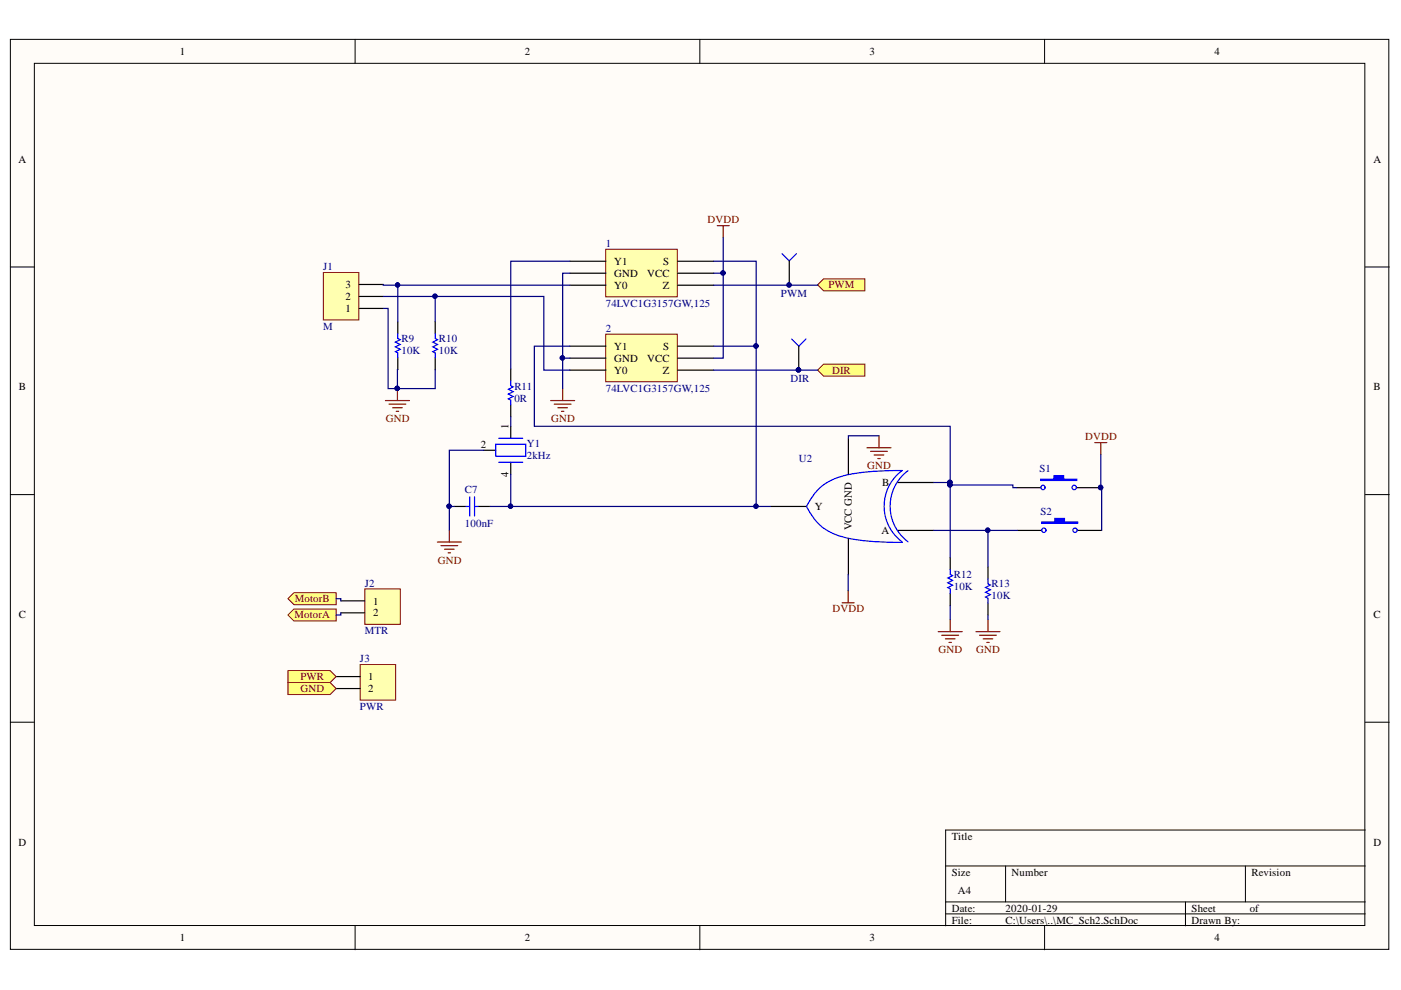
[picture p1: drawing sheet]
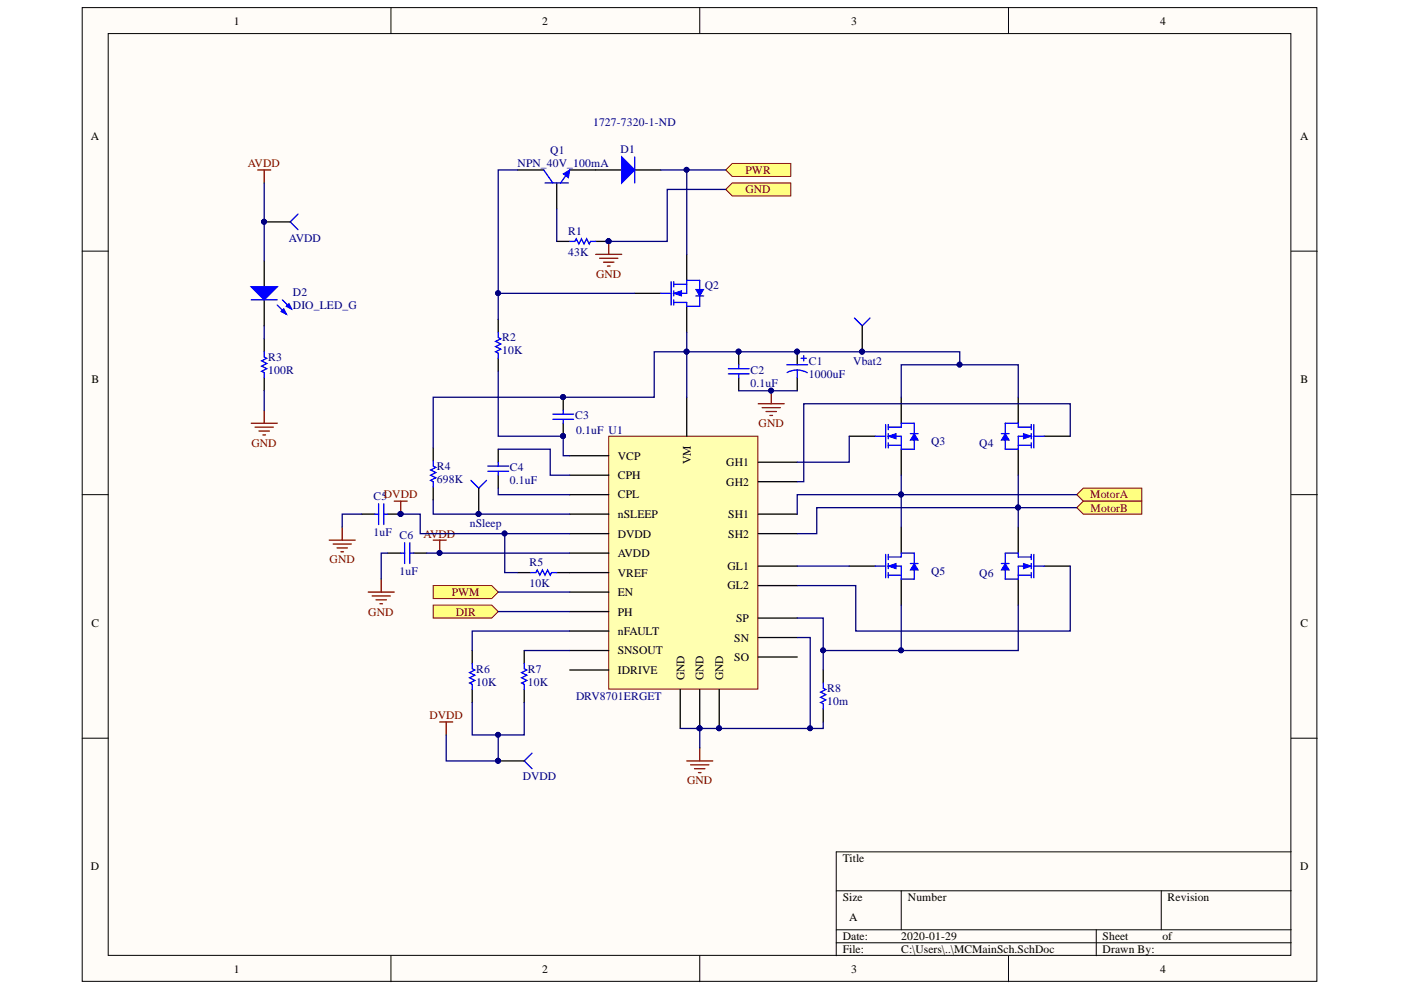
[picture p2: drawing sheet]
# Altium project Motor Controller V2.PrjPCB
2 sheets, 44 parts. Net scope: flat (ports and power ports of the same name join across sheets).
Board file: MC_PCB.PcbDoc
Sheets:
  MC_Sch2.SchDoc
  MCMainSch.SchDoc

## Sheet MC_Sch2.SchDoc
size A4

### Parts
1  74LVC1G3157GW,125  [IC MUX/DEMUX]
2  74LVC1G3157GW,125  [IC MUX/DEMUX]
C7  value 100nF  [CAPC0603(1608)55_N]  (hidden comment: CAP_10nF_0603)
J1  M  [HDR1X3]
J2  MTR  [OSTYK51102030]
J3  PWR  [OSTYK51102030]
R9  value 10K  [RESC0603(1608)_N]  (hidden comment: RES_10K_0603)
R10  value 10K  [RESC0603(1608)_N]  (hidden comment: RES_10K_0603)
R11  value 0R  [RESC0603(1608)_N]  (hidden comment: RES_0R_0603)
R12  value 10K  [RESC0603(1608)_N]  (hidden comment: RES_10K_0603)
R13  value 10K  [RESC0603(1608)_N]  (hidden comment: RES_10K_0603)
S1  SW_PWR  [PTS830GM140]  (value not drawn)
S2  SW_PWR  [PTS830GM140]  (value not drawn)
TP5  PWM  [TESTPOINT_LOOP]
TP6  DIR  [TESTPOINT_LOOP]
U2  SN74AHC1G02DBVT  [SOT23-5]  (value not drawn)
Y1  2kHz  [CDFN-4]

### Ports
DIR (in), GND (in), MotorA (out), MotorB (out), PWM (in), PWR (in)

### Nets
DVDD: 1.5(VCC) 2.5(VCC) S1.2 S2.2 U2.5(VCC)
GND: 1.2(GND) 2.2(GND) C7.2 J1.1 J3.2 R9.1 R10.1 R12.1 R13.1 U2.3(GND) Y1.2(GND) ; port GND
Net1_1: 1.1(Y1) R11.2
Net1_3: 1.3(Y0) J1.3 R9.2
Net1_4: 1.4(Z) TP5.1(=value) ; port PWM
Net1_6: 1.6(S) 2.6(S) C7.1 U2.4(Y) Y1.4(VDD)
Net2_1: 2.1(Y1) R12.2 S1.1 U2.2(B)
Net2_3: 2.3(Y0) J1.2 R10.2
Net2_4: 2.4(Z) TP6.1(=value) ; port DIR
NetD1_2: J3.1 ; port PWR
NetJ2_1: J2.1 ; port MotorB
NetJ2_2: J2.2 ; port MotorA
NetR11_1: R11.1 Y1.1(OUT)
NetR13_2: R13.2 S2.1 U2.1(A)

## Sheet MCMainSch.SchDoc
size A

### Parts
C1  value 1000uF  [CAPR-2/4h6.8]  (hidden comment: CAP_22uF_POL)
C2  value 0.1uF  [CAPC0603(1608)55_N]  (hidden comment: CAP_0.1uF_16V_0603)
C3  value 0.1uF  [CAPC0603(1608)55_N]  (hidden comment: CAP_0.1uF_16V_0603)
C4  value 0.1uF  [CAPC0603(1608)55_N]  (hidden comment: CAP_0.1uF_16V_0603)
C5  value 1uF  [CAPC0603(1608)55_N]  (hidden comment: CAP_1uF_16V_0603)
C6  value 1uF  [CAPC0603(1608)55_N]  (hidden comment: CAP_1uF_16V_0603)
D1  Supplier Part Number 1: 1727-7320-1-ND  [DIODSOD-123]  (hidden comment: 0)
D2  DIO_LED_G  [LED_0805_LINE]
Q1  NPN_40V_100mA  [SOT23-3]
Q2  NMOS_40V_75A  [SOT404]  (value not drawn)
Q3  NMOS_40V_75A  [SOT404]  (value not drawn)
Q4  NMOS_40V_75A  [SOT404]  (value not drawn)
Q5  NMOS_40V_75A  [SOT404]  (value not drawn)
Q6  NMOS_40V_75A  [SOT404]  (value not drawn)
R1  value 43K  [RESC0603(1608)_N]  (hidden comment: RES_43K_0603)
R2  value 10K  [RESC0603(1608)_N]  (hidden comment: RES_10K_0603)
R3  value 100R  [RESC0603(1608)_N]  (hidden comment: RES_0R_0603)
R4  value 698K  [RESC0603(1608)_N]  (hidden comment: RES_698K_0603)
R5  value 10K  [RESC0603(1608)_N]  (hidden comment: RES_10K_0603)
R6  value 10K  [RESC0603(1608)_N]  (hidden comment: RES_10K_0603)
R7  value 10K  [RESC0603(1608)_N]  (hidden comment: RES_10K_0603)
R8  value 10m  [STAC-CSS2725-099H_V]  (hidden comment: RES_10m_2728)
TP1  AVDD  [TESTPOINT]
TP2  Vbat2  [TESTPOINT]
TP3  nSleep  [TESTPOINT]
TP4  DVDD  [TESTPOINT]
U1  DRV8701ERGET  [VFQFPN-24_N]

### Ports
DIR (in), GND (in), MotorA (in), MotorB (in), PWM (in), PWR (in)

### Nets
AVDD: C6.2 D2.1(A) TP1.1(=value) U1.7(AVDD)
DVDD: C5.2 R5.1 R6.1 R7.1 TP4.1(=value) U1.8(DVDD)
GND: C1.2 C2.1 C5.1 C6.1 R1.1 R3.1 R8.1 U1.5(GND) U1.16(GND) U1.20(SN) U1.25(GND) ; port GND
Net1_4: U1.14(EN) ; port PWM
Net2_4: U1.15(PH) ; port DIR
NetC1_1: C1.1 C2.2 C3.2 Q2.4(D) Q3.4(D) Q4.4(D) R4.2 TP2.1(=value) U1.1(VM)
NetC3_1: C3.1 R2.1 U1.2(VCP)
NetC4_1: C4.1 U1.4(CPL)
NetC4_2: C4.2 U1.3(CPH)
NetD1_1: D1.1(A) Q1.2(E)
NetD1_2: D1.2(K) Q2.3(S) ; port PWR
NetD2_2: D2.2(K) R3.2
NetJ2_1: Q4.3(S) Q6.4(D) U1.23(SH2) ; port MotorB
NetJ2_2: Q3.3(S) Q5.4(D) U1.18(SH1) ; port MotorA
NetQ1_1: Q1.1(B) R1.2
NetQ1_3: Q1.3(C) Q2.1(G) R2.2
NetQ3_1: Q3.1(G) U1.17(GH1)
NetQ4_1: Q4.1(G) U1.24(GH2)
NetQ5_1: Q5.1(G) U1.19(GL1)
NetQ5_3: Q5.3(S) Q6.3(S) R8.2 U1.21(SP)
NetQ6_1: Q6.1(G) U1.22(GL2)
NetR4_1: R4.1 TP3.1(=value) U1.13(nSLEEP)
NetR5_2: R5.2 U1.6(VREF)
NetR6_2: R6.2 U1.9(nFAULT)
NetR7_2: R7.2 U1.10(SNSOUT)

Not connected (* = marked no-connect by the designer): U1 11(SO) 12(IDRIVE)

## Nets that join several sheets
DVDD: MC_Sch2 (5 pins), MCMainSch (6 pins)
GND: MC_Sch2 (11 pins), MCMainSch (11 pins)
Net1_4: MC_Sch2 (1.4 TP5.1), MCMainSch (U1.14)
Net2_4: MC_Sch2 (2.4 TP6.1), MCMainSch (U1.15)
NetD1_2: MC_Sch2 (J3.1), MCMainSch (D1.2 Q2.3)
NetJ2_1: MC_Sch2 (J2.1), MCMainSch (Q4.3 Q6.4 U1.23)
NetJ2_2: MC_Sch2 (J2.2), MCMainSch (Q3.3 Q5.4 U1.18)
